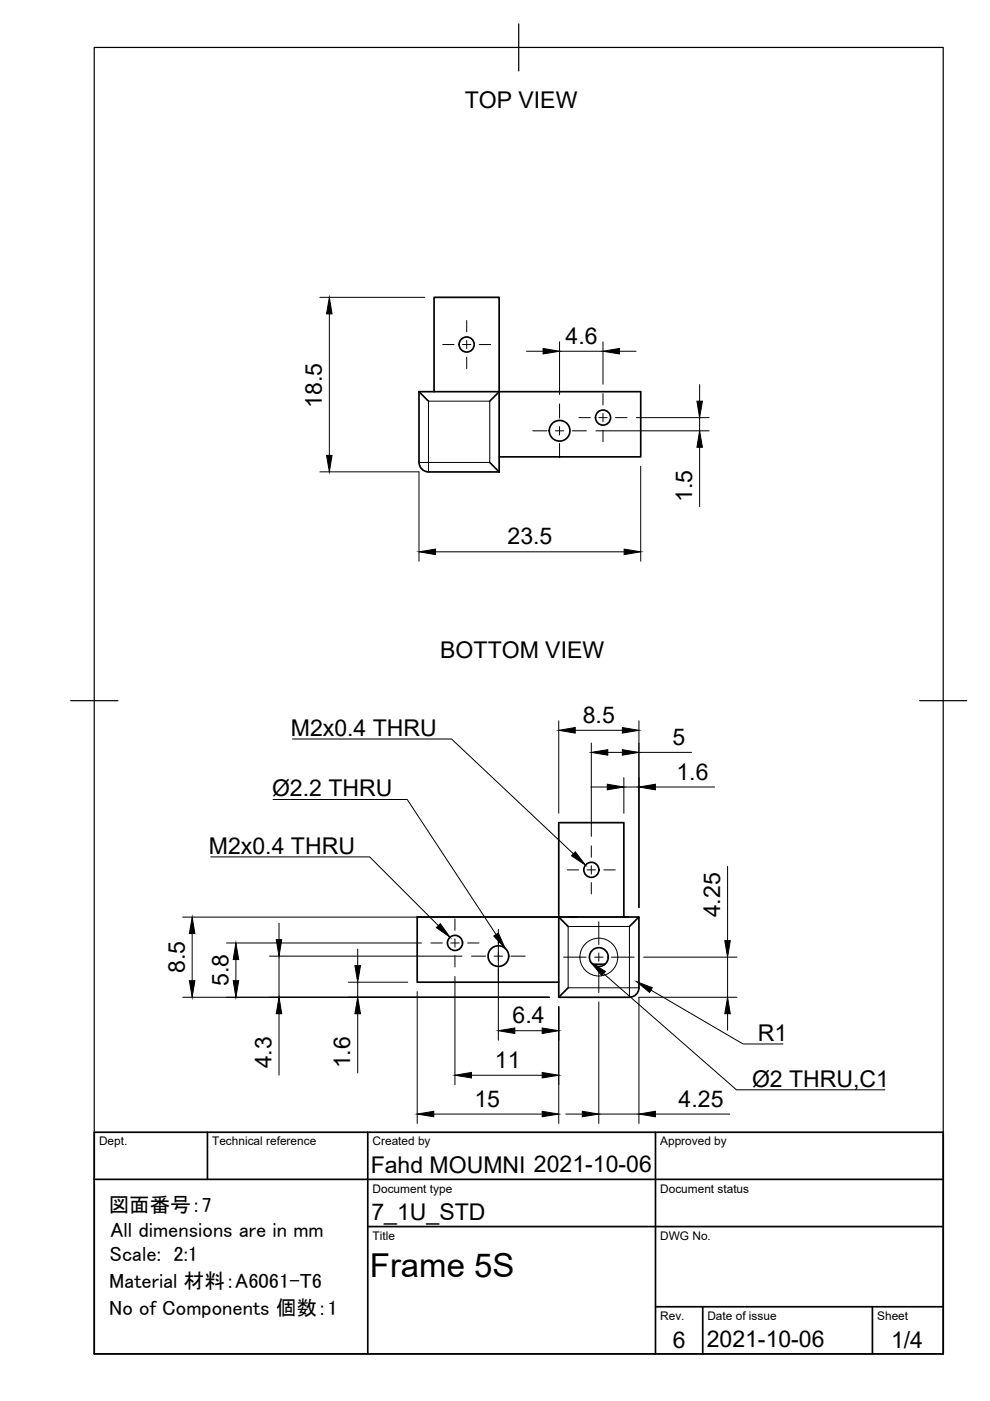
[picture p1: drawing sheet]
<svg xmlns="http://www.w3.org/2000/svg" width="210mm" height="297mm" viewBox="0 0 210 297" stroke-linecap="round" stroke-linejoin="round" font-family="sans-serif">
<!-- layer: Visible -->
<g fill="none" stroke="#000" stroke-width=".36">
<path d="M88.8 83l2 2.1M88.8 83l.1 15a2 2 0 0 0 2 2M88.8 83h17M92 83v-20h13.8v20M103.8 98.1l2 2M105.8 96.9h30v-13.9h-30v17.1M105.8 83l-2 2.1M90.8 100.1h15M118.5 194.4v-20h13.8v20M120.7 194.4h-2.2l2 2M121.5 194.4h.8h-1.6l.8 .1M122.3 194.4h9.4"/>
<path d="M131.7 194.4h1.6zM132.5 194.4v.1M133.3 194.4h2.2l-2 2M135.5 194.4v15a2 2 0 0 1-2 2h-15M118.5 208.2h-30v-13.8h30v17M120.5 209.4l-2 2M125.6 204.4h2.7"/>
<circle cx="98.9" cy="73" r="1.6"/>
<circle cx="118.6" cy="91.3" r="2.19"/>
<circle cx="127.9" cy="88.5" r="1.6"/>
<circle cx="96.5" cy="199.9" r="1.6"/>
<circle cx="125.4" cy="184.4" r="1.6"/>
<circle cx="105.7" cy="202.7" r="2.19"/>
<circle cx="127" cy="202.9" r="2"/>
</g>
<!-- layer: Visible Narrow -->
<g fill="none" stroke="#000" stroke-width=".21">
<path d="M88.8 98.1h2v2M90.8 85.1h13v13h-13zM120.5 196.4h13v13h-13zM135.5 209.4h-2v2"/>
<circle cx="127" cy="202.9" r="4"/>
</g>
<!-- layer: Border -->
<path d="M20 10.1h180v276.9h-180zM110 5.1v10M15 148.6h10M195 148.6h10" fill="none" stroke="#000" stroke-width=".25"/>
<!-- layer: TitleBlock -->
<path d="M20 240.1h180v46.9h-180zM20 250h180M44 240.1v9.9M78 240.1v46.9M139 240.1v46.9M78 260.1h122M139 277.1h61M149 277.1v9.9M185 277.1v9.9" fill="none" stroke="#000" stroke-width=".36"/>
<!-- layer: Center Lines -->
<g fill="none" stroke="#000" stroke-width=".21">
<path d="M93.9 73.1h2.4M98 73.1h1.8M99 68v2.4M99 72.2v1.7M99 75.7v2.5M101.6 73.1h2.4M112.9 91.3h3.1M117.8 91.3h1.7M118.6 85.6v3.1M118.6 90.5v1.7M118.6 94v3M121.3 91.3h3"/>
<path d="M122.7 88.5h2.5M127 88.5h1.7M127.8 83.4v2.5M127.8 87.7v1.7M127.8 91.2v2.4M130.5 88.5h2.4M125.4 179.3v2.5M91.4 199.9h2.4M95.6 199.9h1.7M96.5 194.8v2.5M96.5 199v1.8M99.1 199.9h2.5"/>
<path d="M105.7 197v3.1M120.3 184.4h2.4M124.5 184.4h1.8M125.4 183.5v1.8M125.4 187.1v2.4M127 195.4v4.9M128 184.4h2.5M96.5 202.6v2.4M100 202.7h3M104.8 202.7h1.8M105.7 201.8v1.8M105.7 205.4v3"/>
<path d="M108.4 202.7h3M119.5 202.9h4.8M126.1 202.9h1.7M127 202v1.8M127 205.6v4.8M129.6 202.9h4.9"/>
</g>
<!-- layer: Dimensions -->
<g fill="none" stroke="#000" stroke-width=".21">
<path d="M67.8 63h22.2M69.8 66.6v29.9M111.6 74.5h3.5M118.6 72.5v11.1M118.6 74.5h9.2M127.8 72.5v9M131.3 74.5h3.6M126.3 91.3h24M134.9 88.5h15.4M135.8 98.9v20.1M148.3 81.5v3.6M148.3 88.5v2.8"/>
<path d="M148.3 94.8v12.6M67.8 100h21v19M92.4 117h39.9M118.5 152.8v19.6M122 154.8h10M125.4 157.5v19.8M128.9 159.5h3.1M135.5 152.8v39.6M135.5 159.5h11.1M125.3 166.9h3.5M132.3 164.9v7.5M132.3 166.9h3.2"/>
<path d="M139 166.9h12.5M38.7 194.4h92.6M40.7 197.9v10M48 199.9h41.4M59.2 195.7v3.5M105.7 199v21.5M154.3 183.7v15.7M38.7 211.4h77.8M50 203.4v4.5M57.1 202.7h40.9M59.2 202.7v8.7M59.2 214.9v13.1"/>
<path d="M73.9 208.2h12.6M75.8 201.2v3.5M75.8 208.2v3.2M75.8 214.9v12.6M88.5 210.2v28M96.5 207v23M109.2 218.5h5.8M118.5 213.4v24.8M127 212.4v25.8M136.5 202.9h19.8M154.3 202.9v8.5M154.3 214.9v3.5"/>
<path d="M156.3 211.4h-20.8v26.8M92 236.2h23M100 228h15M120 236.2h3.5M127 236.2h8.5M139 236.2h15.7"/>
</g>
<g fill="#000" stroke="#000" stroke-width=".21">
<path d="M69.8 63l.6 3.6h-1.2zM115.1 73.9l3.5 .6-3.5 .5zM127.8 74.5l3.5-.6v1.1zM69.2 96.5h1.2l-.6 3.5zM147.8 85.1h1.1l-.6 3.4zM148.3 91.3l.6 3.5h-1.1zM88.8 117l3.6-.6v1.2zM132.3 116.4l3.5 .6-3.5 .6zM118.5 154.8l3.5-.6v1.2zM125.4 159.5l3.5-.6v1.2zM132 154.2l3.5 .6-3.5 .6zM132 158.9l3.5 .6-3.5 .6z"/>
<path d="M128.8 166.3l3.5 .6-3.5 .6zM135.5 166.9l3.5-.6v1.2zM40.7 194.4l.6 3.5h-1.1zM58.6 199.2h1.1l-.5 3.5zM153.7 199.4h1.1l-.5 3.5zM40.2 207.9h1.1l-.6 3.5zM50 199.9l.6 3.5h-1.2zM49.4 207.9h1.2l-.6 3.5zM59.2 211.4l.5 3.5h-1.1zM75.2 204.7h1.2l-.6 3.5zM75.8 211.4l.6 3.5h-1.2zM105.7 218.5l3.5-.5v1.1z"/>
<path d="M115 218l3.5 .5-3.5 .6zM154.3 211.4l.5 3.5h-1.1zM88.5 236.2l3.5-.6v1.2zM96.5 228l3.5-.6v1.1zM115 235.6l3.5 .6-3.5 .6zM115 227.4l3.5 .6-3.5 .5zM123.5 235.6l3.5 .6-3.5 .6zM135.5 236.2l3.5-.6v1.2z"/>
</g>
<!-- layer: Annotations -->
<path d="M93.3 195.8l2.1 2.9-2.9-2zM104.7 198.5l1-.7 1.4 3.3zM122 180.6l2.1 2.8-2.9-2zM125.3 204.1l3.1 1.9-.8 .8zM135 208.2l3.3 1.2-.6 1z" fill="#000" stroke="#000" stroke-width=".21"/>
<path d="M62 156.7h33.7l25.9 24.3M57.9 169.5h28.4l18.9 28.6M44.7 181.7h33.7l14.5 14.5M128 206.4l28.1 24.7h31.5M138 209.9l19.5 11.4h8.5" fill="none" stroke="#000" stroke-width=".21"/>
<text font-size="7" x="78.4" y="270.6">Frame 5S</text>
<g font-size="4.9">
<text x="98.5" y="22.9">TOP VIEW</text>
<text x="119.9" y="72.9">4.6</text>
<text x="68.3" y="86.5" transform="rotate(-90 68.3 86.5)">18.5</text>
<text x="146.8" y="106.4" transform="rotate(-90 146.8 106.4)">1.5</text>
<text x="107.6" y="115.4">23.5</text>
<text x="93.3" y="139.6">BOTTOM VIEW</text>
<text x="61.7" y="156">M2x0.4 THRU</text>
<text x="123.6" y="153.3">8.5</text>
<text x="142.6" y="158">5</text>
<text x="143.4" y="165.3">1.6</text>
<text x="57.7" y="168.8">Ø2.2 THRU</text>
<text x="44.3" y="181">M2x0.4 THRU</text>
<text x="152.7" y="194.5" transform="rotate(-90 152.7 194.5)">4.25</text>
<text x="39.2" y="206.3" transform="rotate(-90 39.2 206.3)">8.5</text>
<text x="48.5" y="209.1" transform="rotate(-90 48.5 209.1)">5.8</text>
<text x="108.7" y="217">6.4</text>
<text x="160.7" y="220.6">R1</text>
<text x="57.6" y="226.5" transform="rotate(-90 57.6 226.5)">4.3</text>
<text x="74.3" y="226.5" transform="rotate(-90 74.3 226.5)">1.6</text>
<text x="104.9" y="226.5">11</text>
<text x="159.4" y="230.4">Ø2 THRU,C1</text>
<text x="100.6" y="234.6">15</text>
<text x="143.9" y="234.6">4.25</text>
<text x="78.6" y="248.6">Fahd MOUMNI 2021-10-06</text>
<text x="78.8" y="258.6">7_1U_STD</text>
<text x="142.6" y="285.7">6</text>
<text x="149.8" y="285.6">2021-10-06</text>
<text x="188.9" y="285.8">1/4</text>
</g>
<g font-size="4.4">
<text x="23.1" y="257">図面番号：7</text>
<text x="23.4" y="262.2">All dimensions are in mm</text>
<text x="23.2" y="267.3">Scale: 2:1</text>
<text x="23.2" y="273">Material 材料：A6061-T6</text>
<text x="23.2" y="278.7">No of Components 個数：1</text>
</g>
<g font-size="2.5">
<text x="21" y="242.9">Dept.</text>
<text x="45" y="242.9">Technical reference</text>
<text x="79" y="242.9">Created by</text>
<text x="140" y="242.9">Approved by</text>
<text x="79" y="252.8">Document type</text>
<text x="140" y="252.8">Document status</text>
<text x="79" y="262.9">Title</text>
<text x="140" y="262.9">DWG No.</text>
<text x="140" y="279.9">Rev.</text>
<text x="150" y="279.9">Date of issue</text>
<text x="186" y="279.9">Sheet</text>
</g>
</svg>
